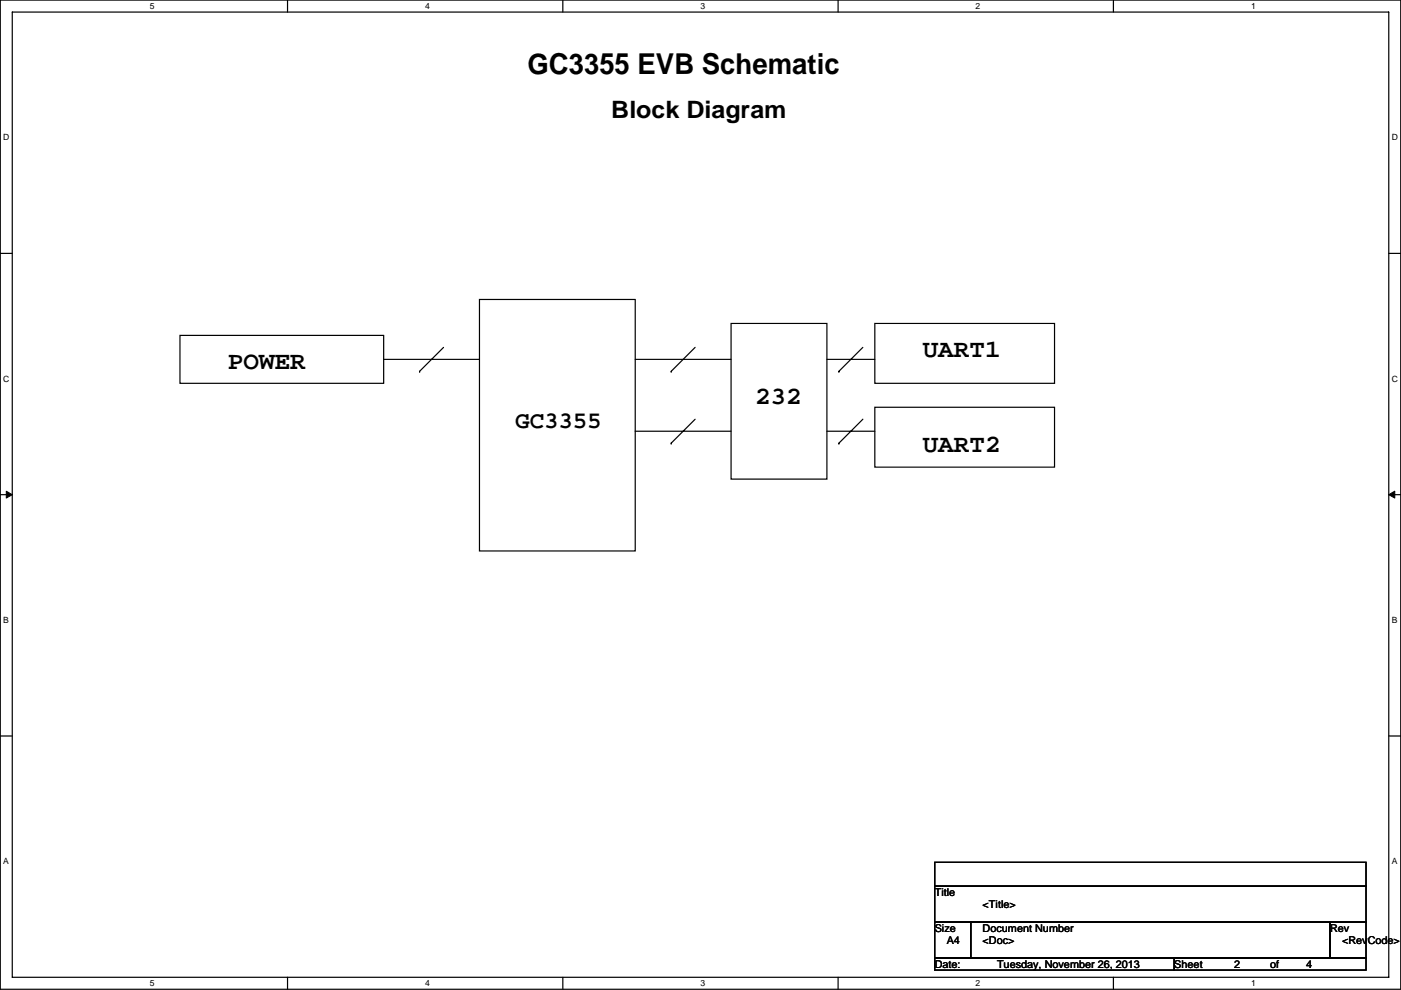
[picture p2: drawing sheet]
<svg xmlns="http://www.w3.org/2000/svg" width="297mm" height="210mm" viewBox="0 0 297 210" stroke-linecap="round" stroke-linejoin="round" font-family="sans-serif">
<path d="M.1 0h296.9v209.8h-296.9zM2.6 2.6h291.8v204.7h-291.8z" fill="none" stroke="#000" stroke-width=".25"/>
<g fill="#fff">
<path d="M31.8 .3h1v2h-1z"/>
<path d="M31.8 207.5h1v2.1h-1z"/>
</g>
<path d="M61 0v2.6M61 207.3v2.5" fill="none" stroke="#000" stroke-width=".25"/>
<g fill="#fff">
<path d="M90.1 .3h1v2h-1z"/>
<path d="M90.1 207.5h1v2.1h-1z"/>
</g>
<path d="M119.3 0v2.6M119.3 207.3v2.5" fill="none" stroke="#000" stroke-width=".25"/>
<g fill="#fff">
<path d="M148.5 .3h1v2h-1z"/>
<path d="M148.5 207.5h1v2.1h-1z"/>
</g>
<path d="M177.7 0v2.6M177.7 207.3v2.5" fill="none" stroke="#000" stroke-width=".25"/>
<g fill="#fff">
<path d="M206.9 .3h1v2h-1z"/>
<path d="M206.9 207.5h1v2.1h-1z"/>
</g>
<path d="M236.1 0v2.6M236.1 207.3v2.5" fill="none" stroke="#000" stroke-width=".25"/>
<g fill="#fff">
<path d="M265.2 .3h1v2h-1z"/>
<path d="M265.2 207.5h1v2.1h-1z"/>
<path d="M.7 28.2h1.3v2h-1.3z"/>
<path d="M295.1 28.2h1.3v2h-1.3z"/>
<path d="M.7 79.3h1.3v2.1h-1.3z"/>
<path d="M295.1 79.3h1.3v2.1h-1.3z"/>
</g>
<path d="M.1 53.7h2.5M294.4 53.7h2.6" fill="none" stroke="#000" stroke-width=".25"/>
<g fill="#fff">
<path d="M.7 130.5h1.2v2h-1.2z"/>
<path d="M295.1 130.5h1.2v2h-1.2z"/>
</g>
<path d="M.1 104.9h2.5M294.4 104.9h2.6" fill="none" stroke="#000" stroke-width=".25"/>
<path d="M1.3 104.2l1.3 .7-1.3 .7zM294.4 104.9l1.3-.7v1.4z" fill="#000" stroke="#000" stroke-width=".21"/>
<g fill="#fff">
<path d="M.7 181.7h1.2v2h-1.2z"/>
<path d="M295.1 181.7h1.2v2h-1.2z"/>
</g>
<g fill="none" stroke="#000" stroke-width=".25">
<path d="M38.2 71.1h43.1v10.2h-43.1zM81.3 76.2h20.4M89 78.8h.1M94 73.7l-5 5.1M101.7 63.5h33v53.4h-33zM134.7 76.2h20.3M142.3 78.8h.1M147.4 73.7l-5.1 5.1M155 68.6h20.3v33h-20.3zM175.3 76.2h10.2M177.9 78.8h.1M182.9 73.7l-5 5.1"/>
<path d="M185.5 68.6h38.1v12.7h-38.1zM134.7 91.5h20.3M142.3 94h.1M147.4 88.9l-5.1 5.1M175.3 91.5h10.2M177.9 94h.1M182.9 88.9l-5 5.1M185.5 86.4h38.1v12.7h-38.1zM.1 156.1h2.5M294.4 156.1h2.6M198.2 195.6h7.6v7.6h-7.6zM198.2 182.9h91.4v5.1h-91.4z"/>
<path d="M198.2 188h91.4v7.6h-91.4zM205.8 195.6h76.2v7.6h-76.2zM282 195.6h7.6v7.6h-7.6zM198.2 203.2h50.8v2.6h-50.8zM249 203.2h40.6v2.6h-40.6z"/>
</g>
<text font-size="6.1" x="111.8" y="15.7">GC3355 EVB Schematic</text>
<g font-size="5.3">
<text x="195.6" y="75.6">UART1</text>
<text x="48.3" y="78.2">POWER</text>
<text x="160.1" y="85.8">232</text>
<text x="195.6" y="95.9">UART2</text>
</g>
<g font-size="5.1">
<text x="129.6" y="25.1">Block Diagram</text>
<text x="109.3" y="90.7">GC3355</text>
</g>
<g font-size="2.3">
<text x="198.2" y="190">Title</text>
<text x="198.2" y="197.7">Size</text>
<text x="208.3" y="197.7">Document Number</text>
<text x="208.3" y="192.6">&lt;Title&gt;</text>
<text x="282" y="197.7">Rev</text>
<text x="200.7" y="200.2">A4</text>
<text x="208.3" y="200.2">&lt;Doc&gt;</text>
<text x="284.5" y="200.2">&lt;RevCode&gt;</text>
<text x="198.2" y="205.3">Date:</text>
<text x="211.4" y="205.3">Tuesday, November 26, 2013</text>
<text x="249" y="205.3">Sheet</text>
<text x="261.7" y="205.3">2</text>
<text x="269.3" y="205.3">of</text>
<text x="276.9" y="205.3">4</text>
</g>
<g font-size="1.8">
<text x="31.8" y="1.9">5</text>
<text x="90.1" y="1.9">4</text>
<text x="148.5" y="1.9">3</text>
<text x="206.9" y="1.9">2</text>
<text x="265.2" y="1.9">1</text>
<text x=".7" y="29.8">D</text>
<text x="295.1" y="29.8">D</text>
<text x=".7" y="81">C</text>
<text x="295.1" y="81">C</text>
<text x=".7" y="132.1">B</text>
<text x="295.1" y="132.1">B</text>
<text x=".7" y="183.3">A</text>
<text x="295.1" y="183.3">A</text>
<text x="31.8" y="209.2">5</text>
<text x="90.1" y="209.2">4</text>
<text x="148.5" y="209.2">3</text>
<text x="206.9" y="209.2">2</text>
<text x="265.2" y="209.2">1</text>
</g>
</svg>
